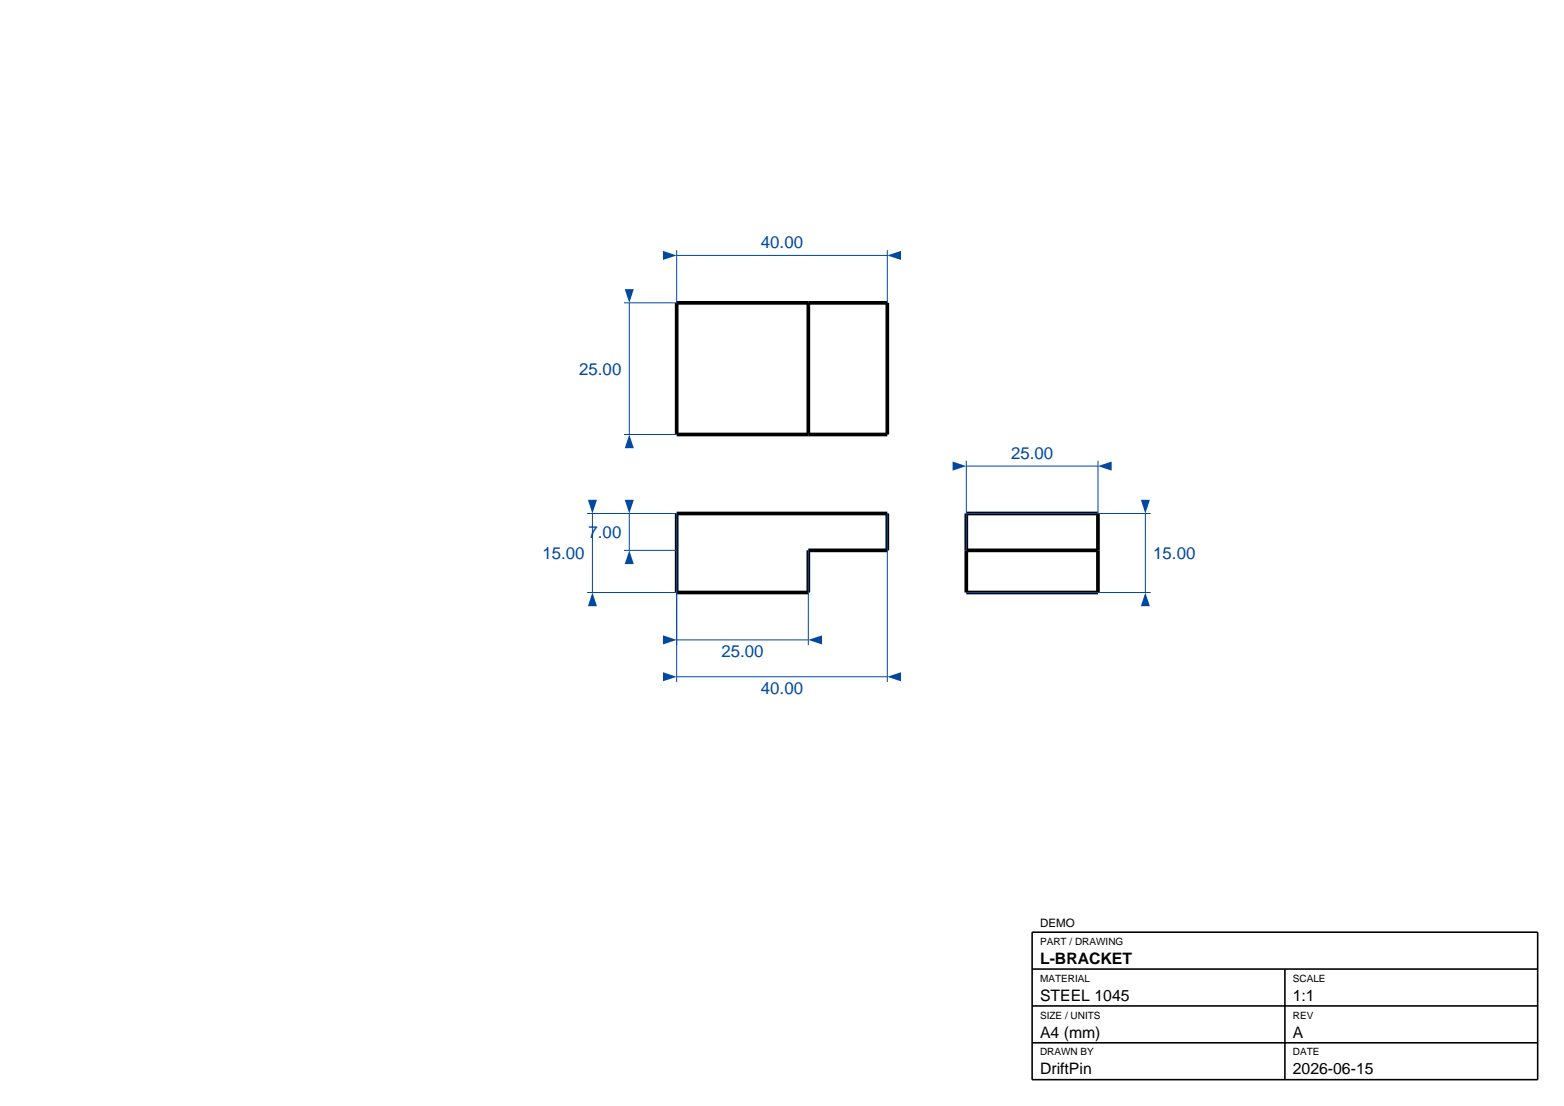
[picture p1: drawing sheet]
<svg xmlns="http://www.w3.org/2000/svg" width="297mm" height="210mm" viewBox="0 0 297 210" stroke-linecap="round" stroke-linejoin="round" font-family="sans-serif">
<path d="M128.5 57.5h40v25h-40zM153.5 57.5v25M128.5 97.5h40v7h-15v8h-25zM183.5 97.5h25v15h-25zM183.5 104.5h25" fill="none" stroke="#000" stroke-width=".7" stroke-linecap="butt"/>
<path d="M128.5 104.5v18M153.5 104.5v18M128.5 121.5h25" fill="none" stroke="#0048a0" stroke-width=".19"/>
<g fill="#0048a0">
<path d="M125.9 120.6l2.6 .9-2.6 .9z"/>
<path d="M153.5 121.5l2.6-.9v1.8z"/>
</g>
<path d="M128.5 97.5v32M168.5 97.5v32M128.5 128.5h40" fill="none" stroke="#0048a0" stroke-width=".19"/>
<g fill="#0048a0">
<path d="M125.9 127.6l2.6 .9-2.6 .9z"/>
<path d="M168.5 128.5l2.6-.9v1.8z"/>
</g>
<path d="M118.5 97.5h10M119.5 97.5v7M118.5 104.5h10" fill="none" stroke="#0048a0" stroke-width=".19"/>
<g fill="#0048a0">
<path d="M118.6 94.9h1.8l-.9 2.6z"/>
<path d="M119.5 104.5l.9 2.6h-1.8z"/>
</g>
<path d="M111.5 97.5h17M112.5 97.5v15M111.5 112.5h17" fill="none" stroke="#0048a0" stroke-width=".19"/>
<g fill="#0048a0">
<path d="M112.5 112.5l.9 2.6h-1.8z"/>
<path d="M111.6 94.9h1.8l-.9 2.6z"/>
</g>
<path d="M128.5 47.5v10M128.5 48.5h40M168.5 47.5v10" fill="none" stroke="#0048a0" stroke-width=".19"/>
<g fill="#0048a0">
<path d="M125.9 47.6l2.6 .9-2.6 .9z"/>
<path d="M168.5 48.5l2.6-.9v1.8z"/>
</g>
<path d="M118.5 57.5h10M119.5 57.5v25M118.5 82.5h10" fill="none" stroke="#0048a0" stroke-width=".19"/>
<g fill="#0048a0">
<path d="M119.5 82.5l.9 2.6h-1.8z"/>
<path d="M118.6 54.9h1.8l-.9 2.6z"/>
</g>
<path d="M183.5 87.5v17M183.5 88.5h25M208.5 87.5v10" fill="none" stroke="#0048a0" stroke-width=".19"/>
<g fill="#0048a0">
<path d="M180.9 87.6l2.6 .9-2.6 .9z"/>
<path d="M208.5 88.5l2.6-.9v1.8z"/>
</g>
<path d="M183.5 97.5h35M217.5 97.5v15M183.5 112.5h35" fill="none" stroke="#0048a0" stroke-width=".19"/>
<g fill="#0048a0">
<path d="M217.5 112.5l.9 2.6h-1.8z"/>
<path d="M216.6 94.9h1.8l-.9 2.6z"/>
</g>
<path d="M196 177h96v28h-96zM196 184h96M196 191h96M196 198h96M244 184v21" fill="none" stroke="#000" stroke-width=".3"/>
<g font-size="3.2" fill="#0048a0">
<text x="144.5" y="47.1">40.00</text>
<text x="110" y="71.1">25.00</text>
<text x="192" y="87.1">25.00</text>
<text x="103" y="106.1">15.00</text>
<text x="111.8" y="102.1">7.00</text>
<text x="219" y="106.1">15.00</text>
<text x="137" y="124.7">25.00</text>
<text x="144.5" y="131.7">40.00</text>
</g>
<g font-size="3">
<text x="197.5" y="183">L-BRACKET</text>
<text x="197.5" y="190">STEEL 1045</text>
<text x="245.5" y="190">1:1</text>
<text x="197.5" y="197">A4 (mm)</text>
<text x="245.5" y="197">A</text>
<text x="197.5" y="204">DriftPin</text>
<text x="245.5" y="204">2026-06-15</text>
</g>
<text font-size="2.2" x="197.5" y="176">DEMO</text>
<g font-size="1.9">
<text x="197.5" y="179.4">PART / DRAWING</text>
<text x="197.5" y="186.4">MATERIAL</text>
<text x="245.5" y="186.4">SCALE</text>
<text x="197.5" y="193.4">SIZE / UNITS</text>
<text x="245.5" y="193.4">REV</text>
<text x="197.5" y="200.4">DRAWN BY</text>
<text x="245.5" y="200.4">DATE</text>
</g>
</svg>
